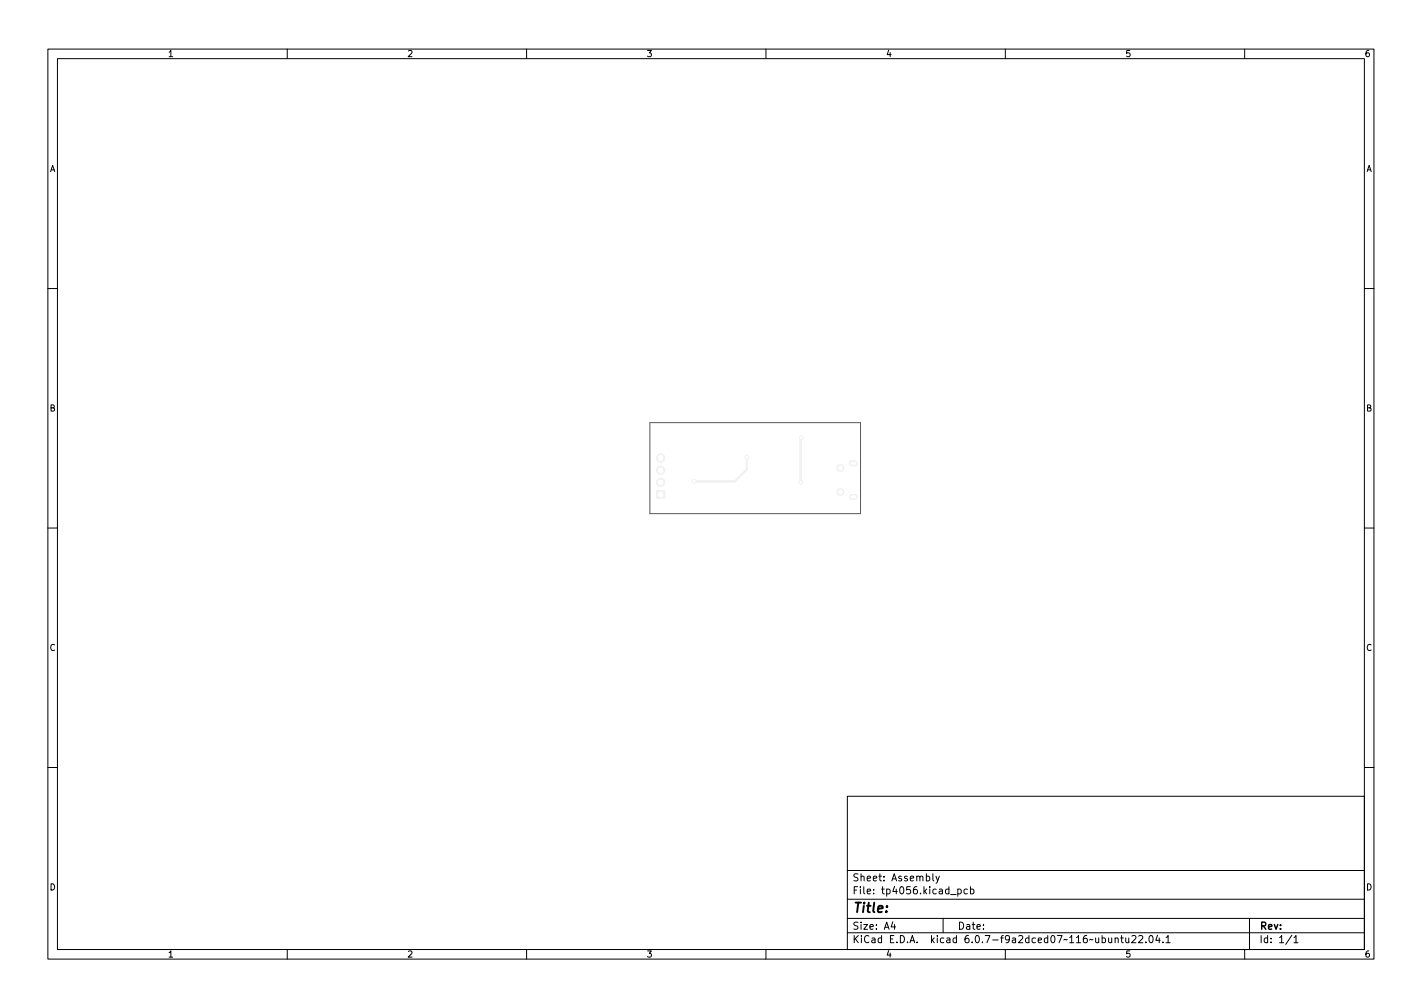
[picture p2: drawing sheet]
<svg xmlns="http://www.w3.org/2000/svg" width="297mm" height="210mm" viewBox="0 0 297 210" stroke-linecap="round" stroke-linejoin="round" font-family="sans-serif">
<g fill="none" stroke="#000" stroke-width=".21">
<path d="M10 10.2h277v190.1h-277zM12 12.2h273v186.1h-273zM60 10.2v2M110 10.2v2M160 10.2v2M210 10.2v2M260 10.2v2M10 60.2h2M285 60.2h2M10 110.2h2M285 110.2h2M10 160.2h2"/>
<path d="M177 166.3h108v32h-108zM285 160.2h2M60 198.3v2M110 198.3v2M160 198.3v2M177 194.8h108M177 191.8h108M177 187.8h108M177 181.8h108M186.5 192.5l-.4 1h1M186.9 193v1M194.9 182.4v1.3l.2 .2"/>
<path d="M195.5 182.9l.4 1M196.2 182.9l-.5 1.4-.2 .1M197 191.8v3M198.6 186.8h1.1M200.1 185.7l.4-.1 .3 .3-.2 .7h-.5M200.1 185.6v1.5M202.1 185.7l-.5-.1-.2 .3 .1 .7h.6M202.7 185.7l.4-.1 .3 .3-.1 .7h-.6M202.7 185.1v1.5M210 198.3v2M232.9 196l.2-.2 .4 .1 .1 .9M232.9 195.8v1"/>
<path d="M234.1 195.8h.5M234.3 195.3v1.3l.3 .2M235.1 195.8l.1 1h.4l.2-.1M235.8 195.8v1M236.4 195.5l.6-.2 .3 .5-.9 1h.9M237.9 195.5l.5-.2 .3 .5-.9 1h.9M239.4 196.7v.1M240.2 195.4l.2-.1a.8 .8 0 0 1 .5 .8 .8 .8 0 0 1-.5 .7 1 1 0 0 1-.2-1.4zM241.8 195.3l-.4 1h1M242.1 195.8v1M242.9 196.7v.1M243.6 195.8l.4-.5v1.5"/>
<path d="M243.6 196.8h.8M260 198.3v2M261 191.8v6.5M269.9 195.3l-1.3 1.9M270.3 195.8l.4-.5v1.5M270.3 196.8h.8"/>
</g>
<g fill="#f0f0f0" stroke="#f0f0f0" stroke-width=".21">
<path d="M137.2 102.4h1.7v1.7h-1.7z"/>
<circle cx="138" cy="95.6" r=".85"/>
<circle cx="138" cy="98.2" r=".85"/>
<circle cx="138" cy="100.7" r=".85"/>
<circle cx="175.5" cy="97.7" r=".72"/>
<circle cx="175.5" cy="102.7" r=".72"/>
<circle cx="167.4" cy="91.4" r=".4"/>
<circle cx="167.3" cy="100.7" r=".4"/>
<circle cx="145" cy="100.5" r=".4"/>
<circle cx="156" cy="95.5" r=".4"/>
</g>
<path d="M177.9 96.7h.7M177.9 103.7h.7" fill="none" stroke="#f0f0f0" stroke-width="1.2"/>
<path d="M156 95.5v2.5l-2.5 2.5h-8.5M167.4 91.4l-.1 .2v9.1" fill="none" stroke="#f0f0f0" stroke-width=".5"/>
<g fill="#fff" stroke="#fff" stroke-width=".21">
<circle cx="167.4" cy="91.4" r=".2"/>
<circle cx="167.3" cy="100.7" r=".2"/>
<circle cx="145" cy="100.5" r=".2"/>
<circle cx="156" cy="95.5" r=".2"/>
<circle cx="138" cy="95.6" r=".5"/>
<circle cx="138" cy="98.2" r=".5"/>
<circle cx="138" cy="100.7" r=".5"/>
<circle cx="138" cy="103.2" r=".5"/>
<circle cx="175.5" cy="97.7" r=".42"/>
<circle cx="175.5" cy="102.7" r=".42"/>
</g>
<path d="M177.9 96.7h.7M177.9 103.7h.7" fill="none" stroke="#fff" stroke-width=".6"/>
<path d="M135.8 88.2h44v19h-44z" fill="none" stroke="#575757" stroke-width=".21"/>
<text font-size="2.8" x="178" y="190.6">Title:</text>
<g font-size="2.1">
<text x="178" y="184">Sheet: Assembly</text>
<text x="178" y="186.7">File: tp4056.kicad_pcb</text>
<text x="178" y="196.9">KiCad E.D.A. kicad 6.0.7-f9a2dced07~116~ubuntu22.04.1</text>
<text x="178" y="194.1">Size: A4</text>
<text x="200" y="194.1">Date:</text>
<text x="263" y="194.1">Rev:</text>
<text x="263" y="196.9">Id: 1/1</text>
</g>
<g font-size="1.8">
<text x="35" y="11.9">1</text>
<text x="85" y="11.9">2</text>
<text x="135" y="11.9">3</text>
<text x="185" y="11.9">4</text>
<text x="235" y="11.9">5</text>
<text x="285" y="11.9">6</text>
<text x="10.3" y="35.9">A</text>
<text x="285.3" y="35.9">A</text>
<text x="10.3" y="85.9">B</text>
<text x="285.3" y="85.9">B</text>
<text x="10.3" y="135.9">C</text>
<text x="285.3" y="135.9">C</text>
<text x="10.3" y="185.9">D</text>
<text x="285.3" y="185.9">D</text>
<text x="35" y="199.9">1</text>
<text x="85" y="199.9">2</text>
<text x="135" y="199.9">3</text>
<text x="185" y="199.9">4</text>
<text x="235" y="199.9">5</text>
<text x="285" y="199.9">6</text>
</g>
</svg>
